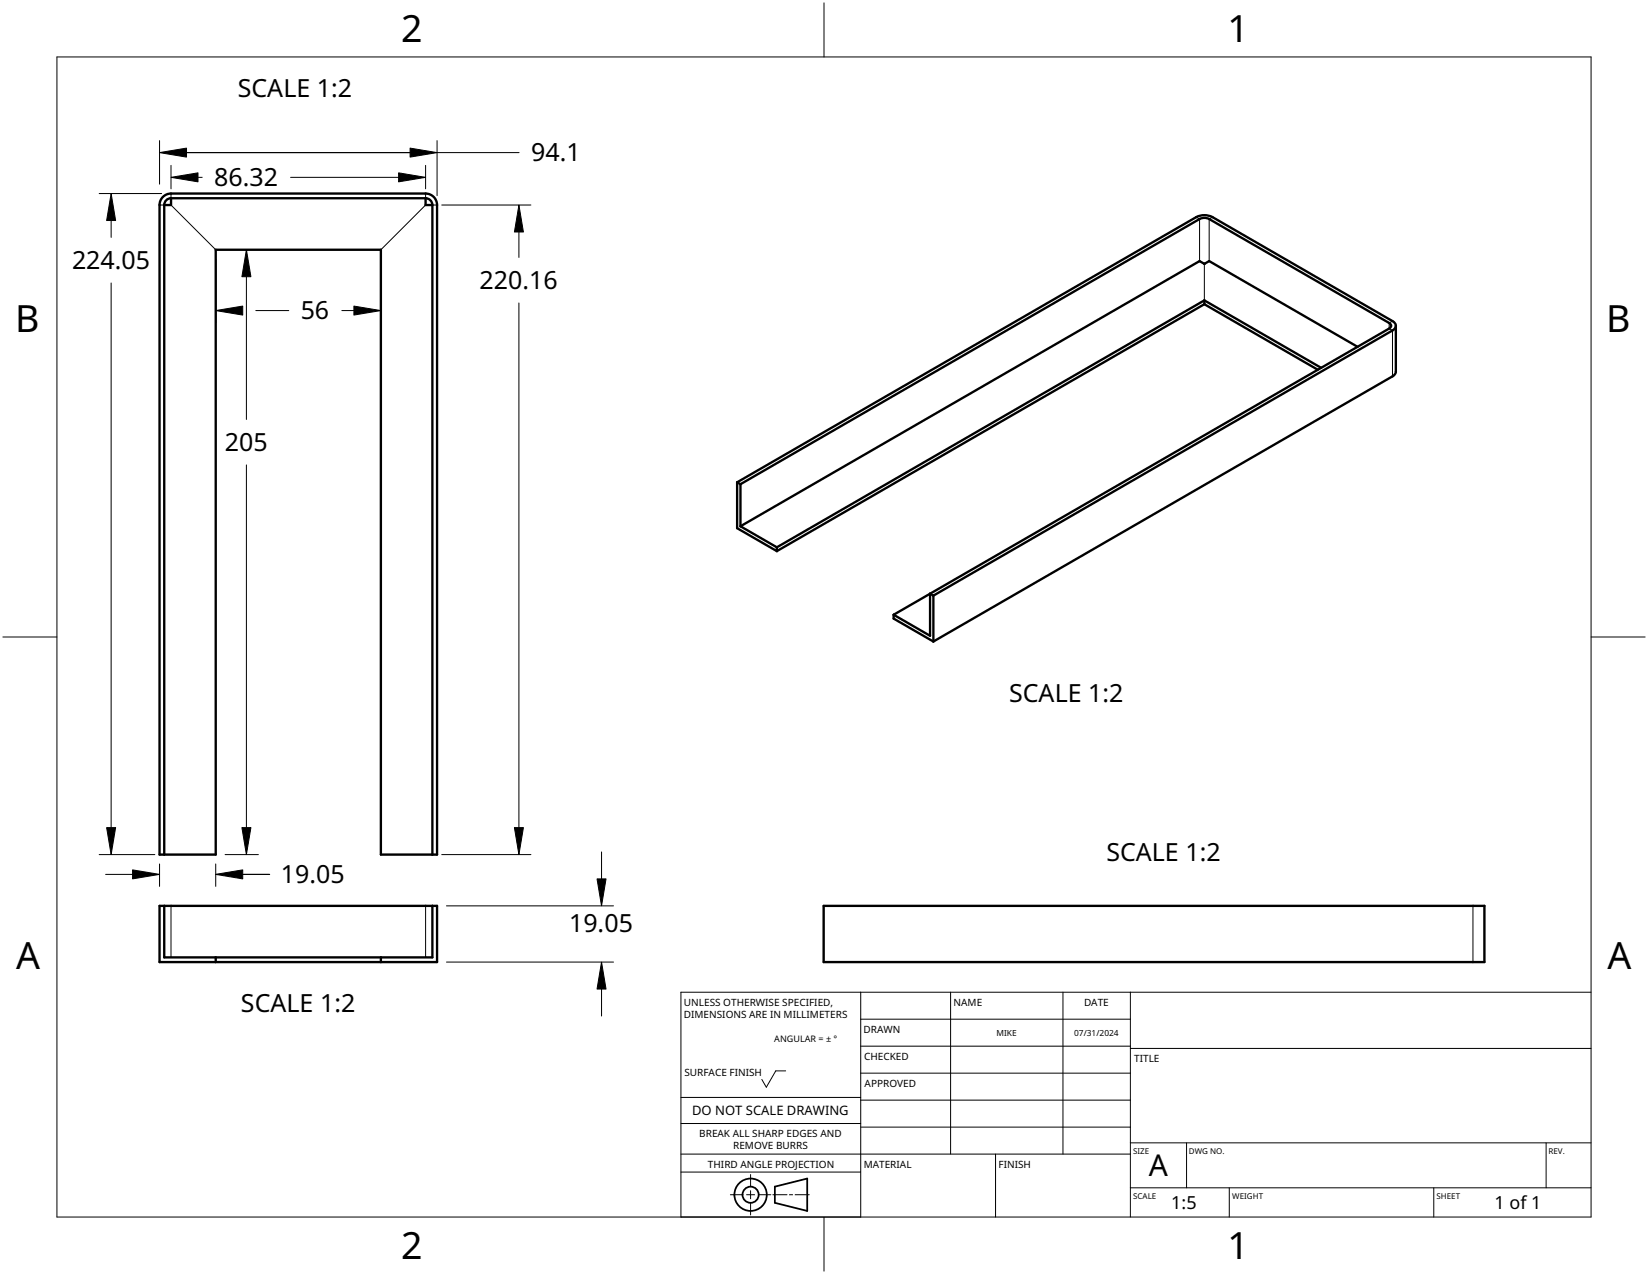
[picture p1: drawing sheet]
<svg xmlns="http://www.w3.org/2000/svg" width="279mm" height="216mm" viewBox="0 0 279 216" stroke-linecap="round" stroke-linejoin="round" font-family="sans-serif">
<g fill="none" stroke="#000" stroke-width=".4">
<path d="M27.6 33.4l.9-.5 .5-.1h43.2a1.95 1.95 0 0 1 1.9 1.9v110.1h-9.5v-102.5h-28v102.5h-9.6v-110.1l.1-.5zM27.8 34.7v110.1M29 33.6a1.15 1.15 0 0 0-1.2 1.1M29 33.6h43.2M29 33.6v1.1h-1.2M72.2 33.6a1.15 1.15 0 0 1 1.1 1.1M72.2 33.6v1.1h1.1M73.3 34.7v110.1M204.2 44.7h.1M204.2 51.6l19.2 11.1M204.2 44.7l-.8-.5-77.9 45M204.2 44.7l.8-.5 25.2 14.6"/>
<path d="M204.2 50.9l19.8 11.4M204.2 50.9v.7M204.2 50.9l-72.5 41.9M204.2 51.6l-72.5 41.8M236.7 55.2v7.8a.97 .97 0 0 1-.6 .8l-77.9 44.9M125 81.7l77.8-44.9a3 3 0 0 1 2.8 0l30.5 17.6a.84 .84 0 0 1 .6 .8 .84 .84 0 0 1-.6 .8l-77.9 44.9M125 81.7l.5 .4M125 81.7v7.8l6.7 3.9M125.5 82.1l78.1-45.1 .9-.1 .5 .2 30.5 17.6a.5 .5 0 0 1 .4 .5 .5 .5 0 0 1-.4 .5l-77.8 44.9M125.5 89.2l6.2 3.6M125.5 82.1v7.1M131.7 92.8v.6"/>
<path d="M151.5 104.2v.6l6.7 3.9M157.7 100.6v7.1l-6.2-3.5M157.7 100.6l-6.2 3.6M157.7 100.6l.5 .3M158.2 100.9v7.8M27 153.5h47.1v9.5h-47.1zM27.8 153.5v8.7h45.5v-8.7M139.6 153.5h112.1v9.5h-112.1zM36.6 162.2v.8M64.6 162.2v.8"/>
</g>
<g fill="none" stroke="#000" stroke-width=".17">
<path d="M9.7 9.7h260v196.5h-260zM139.7 .5v9.2M16.8 32.8h10.6M18.8 37.4v2.8M27 34.7h.8M27 23.8v7.4M29 28v4M29 32.8v.8M29 34.7l7.6 7.6M31.6 25.9h37.9M33.6 30.1h.7M49.3 30.1h18.3"/>
<path d="M72.2 28v4M72.2 32.8v.8M72.2 34.7l-7.6 7.6M73.3 34.7h.8M74.1 23.8v9.4M74.1 25.9h13.9M74.9 34.7h15.1M88 39.3v4.3M202.8 36.8l.6 .3v7.1M205.6 36.8l-.6 .3v7.1M18.8 48v92.3M36.6 43.9v10.8"/>
<path d="M38.2 42.3h5.6M41.8 46.9v24.2M43.4 52.6h5.6M58 52.6h2M64.6 43.9v10.8M88 51.3v89M204.2 44.7v6.2M236.1 54.4l-.6 .3v1l.6 .3v7.8M41.8 78.8v61.5M.5 107.9h9.2M269.7 107.9h9.2M16.8 144.8h9.5"/>
<path d="M17.9 148.2h4.6M27 146.4v3.8M29 153.5v8.7M36.6 146.4v3.8M36.6 148.2h9.1M38.2 144.8h5.6M72.2 153.5v8.7M74.9 144.8h15.1M75.7 153.5h28.3M102 144.4v4.5M249.7 153.5v9.5M75.7 163h28.3"/>
<path d="M102 167.6v4.6M145.9 168.1v38.1M145.9 172.7h45.7M145.9 177.3h45.7M161.2 168.1v27.5M180.2 168.1v27.5M191.6 168.1v38.1M191.6 177.7h78.1M269.7 168.1h-154.3v38.1M115.4 198.6h30.5M115.4 195.6h76.2M115.4 190.4h30.5"/>
<path d="M115.4 186h30.5M127.3 199v2.1M133.2 181.5h-1.7l-1.6 2.8-.7-1.4M145.9 181.9h45.7M145.9 186.4h45.7M145.9 191h45.7M168.8 195.6v10.6M191.6 193.7h78.1M201.2 193.7v7.6M262.1 193.7v7.6M123.8 202.5h2.1M126.6 202.5h1.3"/>
<path d="M127.3 201.8v1.4M127.3 203.8v2.1M128.6 202.5h2.1M131 202.5h2.4M133.8 202.5h.6M134.8 202.5h2.4M139.7 206.2v9.2M191.6 201.3h78.1M208.4 201.3v4.9M243.1 201.3v4.9"/>
</g>
<g fill="none" stroke="#000" stroke-width=".3">
<path d="M131.4 201.1l5.5-1.4v5.5l-5.5-1.4z"/>
<circle cx="127.3" cy="202.5" r="1.37"/>
<circle cx="127.3" cy="202.5" r="2.74"/>
</g>
<g fill="#000" stroke="#000" stroke-width=".17">
<path d="M18.8 32.8l.8 4.6h-1.5zM27 25.9l4.6-.8v1.5zM29 30.1l4.6-.8v1.5zM67.6 29.3l4.6 .8-4.6 .7zM69.5 25.1l4.6 .8-4.6 .7zM88 34.7l.7 4.6h-1.5zM41.8 42.3l.7 4.6h-1.5zM36.6 52.6l4.5-.7v1.5zM60 51.9l4.6 .7-4.6 .8zM18.1 140.3h1.5l-.8 4.5zM22.5 147.4l4.5 .8-4.5 .7zM36.6 148.2l4.5-.8v1.5z"/>
<path d="M41 140.3h1.5l-.7 4.5zM87.2 140.3h1.5l-.7 4.5zM101.2 148.9h1.5l-.7 4.6zM102 163l.7 4.6h-1.5z"/>
</g>
<g font-size="6.4">
<text x="68" y="7.1">2</text>
<text x="208.1" y="7.1">1</text>
<text x="2.6" y="56.3">B</text>
<text x="272.3" y="56.3">B</text>
<text x="2.8" y="164.2">A</text>
<text x="272.5" y="164.2">A</text>
<text x="68" y="213.4">2</text>
<text x="208.1" y="213.4">1</text>
</g>
<text font-size="5.1" x="194.8" y="199.3">A</text>
<g font-size="4.2">
<text x="40.3" y="16.4">SCALE 1:2</text>
<text x="90.1" y="27.4">94.1</text>
<text x="36.3" y="31.5">86.32</text>
<text x="12.2" y="45.6">224.05</text>
<text x="81.3" y="49">220.16</text>
<text x="51" y="54.1">56</text>
<text x="38.1" y="76.4">205</text>
<text x="171.1" y="118.9">SCALE 1:2</text>
<text x="47.6" y="149.7">19.05</text>
<text x="187.6" y="146">SCALE 1:2</text>
<text x="96.5" y="157.9">19.05</text>
<text x="40.9" y="171.5">SCALE 1:2</text>
</g>
<g font-size="3.1">
<text x="198.6" y="204.8">1:5</text>
<text x="253.4" y="204.9">1 of 1</text>
</g>
<text font-size="2.2" x="117.3" y="189">DO NOT SCALE DRAWING</text>
<g font-size="1.7">
<text x="115.9" y="172.5">DIMENSIONS ARE IN MILLIMETERS</text>
<text x="116" y="170.5">UNLESS OTHERWISE SPECIFIED,</text>
<text x="161.7" y="170.5">NAME</text>
<text x="183.8" y="170.5">DATE</text>
<text x="146.4" y="175">DRAWN</text>
<text x="146.5" y="179.6">CHECKED</text>
<text x="192.3" y="180">TITLE</text>
<text x="116" y="182.4">SURFACE FINISH</text>
<text x="146.6" y="184.2">APPROVED</text>
<text x="118.6" y="192.7">BREAK ALL SHARP EDGES AND</text>
<text x="120" y="197.9">THIRD ANGLE PROJECTION</text>
<text x="124.3" y="194.8">REMOVE BURRS</text>
<text x="146.4" y="197.9">MATERIAL</text>
<text x="169.3" y="197.9">FINISH</text>
</g>
<text font-size="1.5" x="131.3" y="176.6">ANGULAR = ± °</text>
<g font-size="1.4">
<text x="168.9" y="175.5">MIKE</text>
<text x="182.1" y="175.5">07/31/2024</text>
<text x="192.1" y="195.5">SIZE</text>
<text x="201.6" y="195.5">DWG NO.</text>
<text x="262.5" y="195.5">REV.</text>
<text x="192.1" y="203.2">SCALE</text>
<text x="208.9" y="203.2">WEIGHT</text>
<text x="243.5" y="203.2">SHEET</text>
</g>
</svg>
